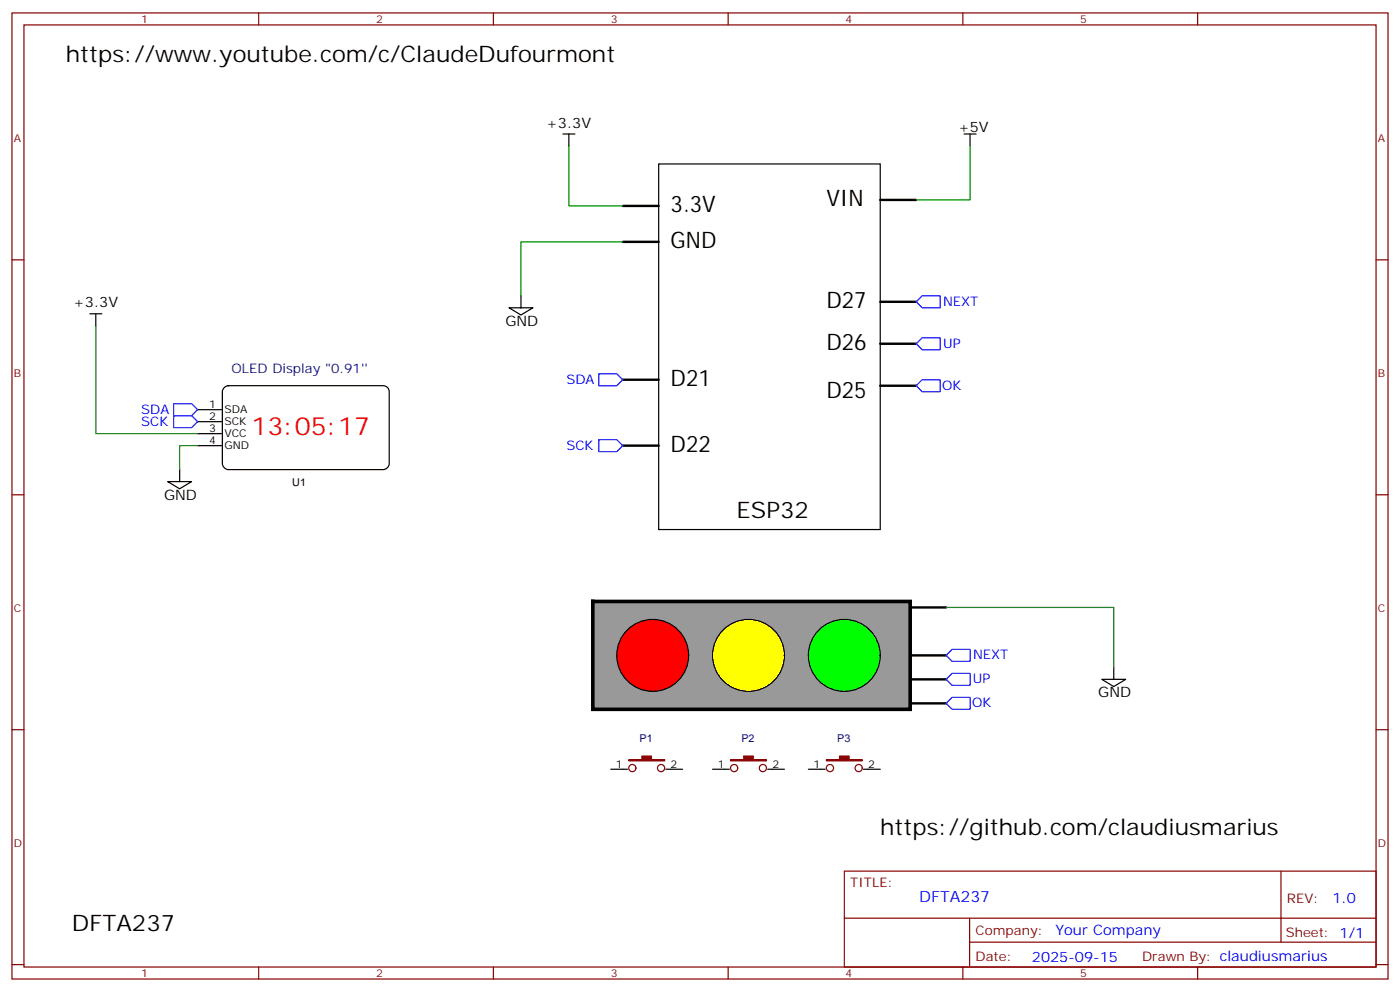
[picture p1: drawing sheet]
<svg xmlns="http://www.w3.org/2000/svg" width="412mm" height="292mm" viewBox="0 0 412 292" stroke-linecap="round" stroke-linejoin="round" font-family="sans-serif">
<g fill="none" stroke="#870000" stroke-width=".35">
<path d="M3.5 3.8h405.4v284.3h-405.4zM7.1 7.3h398.2v277.3h-398.2zM76.2 3.8v3.5M145.3 3.8v3.5M214.5 3.8v3.5M283.6 3.8v3.5M352.8 3.8v3.5M3.5 76.5h3.6M405.3 76.5h3.6M3.5 145.6h3.6M405.3 145.6h3.6M3.5 214.8h3.6"/>
<path d="M405.3 214.8h3.6M248.7 256.4h156.6v28.2h-156.6zM377.3 256.4v20.9M248.7 270.2h156.5M285.6 277.3h119.6M285.6 270.2v14.2M3.5 283.9h3.6M76.2 284.6v3.5M145.3 284.6v3.5M214.5 284.6v3.5M283.6 284.6v3.5M352.8 284.6v3.5"/>
<path d="M405.3 283.9h3.6"/>
</g>
<path d="M194 48.3h65.3v107.6h-65.3z" fill="none" stroke="#000" stroke-width=".35"/>
<path d="M174.6 177h93.5v31.8h-93.5z" fill="#999" stroke="#000" stroke-width="1.1"/>
<circle cx="192.3" cy="192.9" r="10.6" fill="#f00" stroke="#000" stroke-width=".35"/>
<circle cx="220.5" cy="192.9" r="10.6" fill="#ff0" stroke="#000" stroke-width=".35"/>
<circle cx="248.7" cy="192.9" r="10.6" fill="#0f0" stroke="#000" stroke-width=".35"/>
<g fill="none" stroke="#000" stroke-width=".35">
<path d="M165.8 39.4h3.5M167.6 39.4v3.6M284 39.4h3.5M285.8 39.4v3.6M26.5 92.4h3.5M28.2 92.4v3.5M149.9 90.6h7.1l-3.5 2.1zM153.5 87.1v3.5M66.1 114l1.2-.5h45.6a1.76 1.76 0 0 1 1.8 1.8v21.2a1.89 1.89 0 0 1-1.8 1.7h-45.6a1.89 1.89 0 0 1-1.8-1.7v-21.2zM52.9 138.2v3.5M58.2 120.6h7.1M58.2 124.1h7.1"/>
<path d="M58.2 127.6h7.1M58.2 131.2h7.1M49.4 141.7h7l-3.5 2.2zM324.6 200h7l-3.5 2.1zM328.1 196.4v3.6M179.9 226.4h5M196.1 226.4h5M209.9 226.4h4.9M226.1 226.4h5M238.1 226.4h5M254.4 226.4h4.9"/>
</g>
<path d="M259.3 58.8h10.6M183.4 60.6h10.6M183.4 71.2h10.6M259.3 88.8h10.6M183.4 111.8h10.6M259.3 113.5h10.6M259.3 101.2h10.6M183.4 131.2h10.6M268.1 178.8h10.6M268.1 200h10.6M268.1 192.9h10.6M268.1 207h10.6" fill="none" stroke="#000" stroke-width=".71"/>
<path d="M269.9 88.8l1.7-1.7h5.3v3.5h-5.3zM271.6 99.4h5.3v3.5h-5.3l-1.7-1.7zM51.2 118.8h5.2l1.8 1.8-1.8 1.7h-5.2zM176.4 110h5.3l1.7 1.8-1.7 1.7h-5.3zM269.9 113.5l1.7-1.7h5.3v3.5h-5.3zM51.2 122.3h5.2l1.8 1.8-1.8 1.8h-5.2zM176.4 129.4h5.3l1.7 1.8-1.7 1.7h-5.3zM278.7 200l1.8-1.8h5.3v3.5h-5.3zM278.7 192.9l1.8-1.8h5.3v3.6h-5.3zM278.7 207l1.8-1.8h5.3v3.6h-5.3z" fill="none" stroke="#00f" stroke-width=".35"/>
<path d="M167.6 43v17.6h15.8M285.8 43v15.8h-15.9M183.4 71.2h-29.9v15.9M28.2 95.9v31.7h30M58.2 131.2h-5.3v7M278.7 178.8h49.4v17.6" fill="none" stroke="#008700" stroke-width=".35"/>
<g fill="#870000" stroke="#870000" stroke-width=".35">
<path d="M185.2 223.6h3.9v-1.1h2.8v1.1h3.9v.3h-10.6z"/>
<path d="M215.2 223.6h3.9v-1.1h2.8v1.1h3.9v.3h-10.6z"/>
<path d="M243.4 223.6h3.9v-1.1h2.8v1.1h3.9v.3h-10.6z"/>
</g>
<g fill="none" stroke="#870000" stroke-width=".35">
<circle cx="186.3" cy="226.1" r="1.06"/>
<circle cx="194.7" cy="226.1" r="1.06"/>
<circle cx="216.3" cy="226.1" r="1.06"/>
<circle cx="224.7" cy="226.1" r="1.06"/>
<circle cx="244.5" cy="226.1" r="1.06"/>
<circle cx="252.9" cy="226.1" r="1.06"/>
</g>
<text font-size="7.4" fill="#f00" x="74.1" y="128">13:05:17</text>
<g font-size="6.7">
<text x="19.4" y="18.3">https://www.youtube.com/c/ClaudeDufourmont</text>
<text x="197.6" y="62.4">3.3V</text>
<text x="243.4" y="60.6">VIN</text>
<text x="197.6" y="73">GND</text>
<text x="243.4" y="90.6">D27</text>
<text x="243.4" y="102.9">D26</text>
<text x="197.6" y="113.5">D21</text>
<text x="243.4" y="117.1">D25</text>
<text x="197.6" y="132.9">D22</text>
<text x="217" y="152.3">ESP32</text>
<text x="259.3" y="245.8">https://github.com/claudiusmarius</text>
<text x="21.2" y="274">DFTA237</text>
</g>
<text font-size="4.6" fill="#00f" x="270.8" y="265.4">DFTA237</text>
<g font-size="4.2">
<text x="160.9" y="37.6">+3.3V</text>
<text x="282.2" y="38.7">+5V</text>
<text x="21.5" y="90.5">+3.3V</text>
<text x="148.9" y="95.9">GND</text>
<text x="48.3" y="147">GND</text>
<text x="323.5" y="205.2">GND</text>
</g>
<g font-size="4.2" fill="#00f">
<text x="392.5" y="265.7">1.0</text>
<text x="310.9" y="275.2">Your Company</text>
<text x="304" y="283">2025-09-15</text>
</g>
<g font-size="3.9" fill="#00f">
<text x="277.8" y="90">NEXT</text>
<text x="277.8" y="102.4">UP</text>
<text x="166.9" y="113">SDA</text>
<text x="277.5" y="114.7">OK</text>
<text x="41.6" y="121.8">SDA</text>
<text x="41.6" y="125.5">SCK</text>
<text x="166.9" y="132.5">SCK</text>
<text x="286.6" y="194.1">NEXT</text>
<text x="286.6" y="201.2">UP</text>
<text x="286.4" y="208.2">OK</text>
</g>
<text font-size="3.9" fill="#000080" x="68.2" y="109.7">OLED Display &quot;0.91''</text>
<g font-size="3.9" fill="#800">
<text x="250.5" y="261">TITLE:</text>
<text x="379.1" y="265.7">REV:</text>
<text x="287.4" y="275.2">Company:</text>
<text x="378.7" y="275.8">Sheet: 1/1</text>
<text x="287.4" y="282.9">Date:</text>
<text x="336.4" y="282.9">Drawn By: claudiusmarius</text>
</g>
<g font-size="3.2" fill="#800">
<text x="41.6" y="6.8">1</text>
<text x="110.8" y="6.8">2</text>
<text x="179.9" y="6.8">3</text>
<text x="249.1" y="6.8">4</text>
<text x="318.2" y="6.8">5</text>
<text x="4.1" y="41.9">A</text>
<text x="405.9" y="41.9">A</text>
<text x="4.1" y="111.1">B</text>
<text x="405.9" y="111.1">B</text>
<text x="4.1" y="180.2">C</text>
<text x="405.9" y="180.2">C</text>
<text x="4.1" y="249.3">D</text>
<text x="405.9" y="249.3">D</text>
<text x="41.6" y="287.6">1</text>
<text x="110.8" y="287.6">2</text>
<text x="179.9" y="287.6">3</text>
<text x="249.1" y="287.6">4</text>
<text x="318.2" y="287.6">5</text>
</g>
<g font-size="3.2">
<text x="61.6" y="120.1">1</text>
<text x="61.6" y="123.6">2</text>
<text x="66.1" y="121.5">SDA</text>
<text x="66.1" y="125">SCK</text>
<text x="61.6" y="127.1">3</text>
<text x="61.6" y="130.6">4</text>
<text x="66.1" y="128.5">VCC</text>
<text x="66.1" y="132.1">GND</text>
<text x="86.1" y="143.1">U1</text>
<text x="181.4" y="226.1">1</text>
<text x="197.6" y="226.1">2</text>
<text x="211.4" y="226.1">1</text>
<text x="227.5" y="226.1">2</text>
<text x="239.6" y="226.1">1</text>
<text x="255.8" y="226.1">2</text>
</g>
<g font-size="3.2" fill="#000080">
<text x="188.4" y="218.4">P1</text>
<text x="218.4" y="218.4">P2</text>
<text x="246.6" y="218.4">P3</text>
</g>
</svg>
